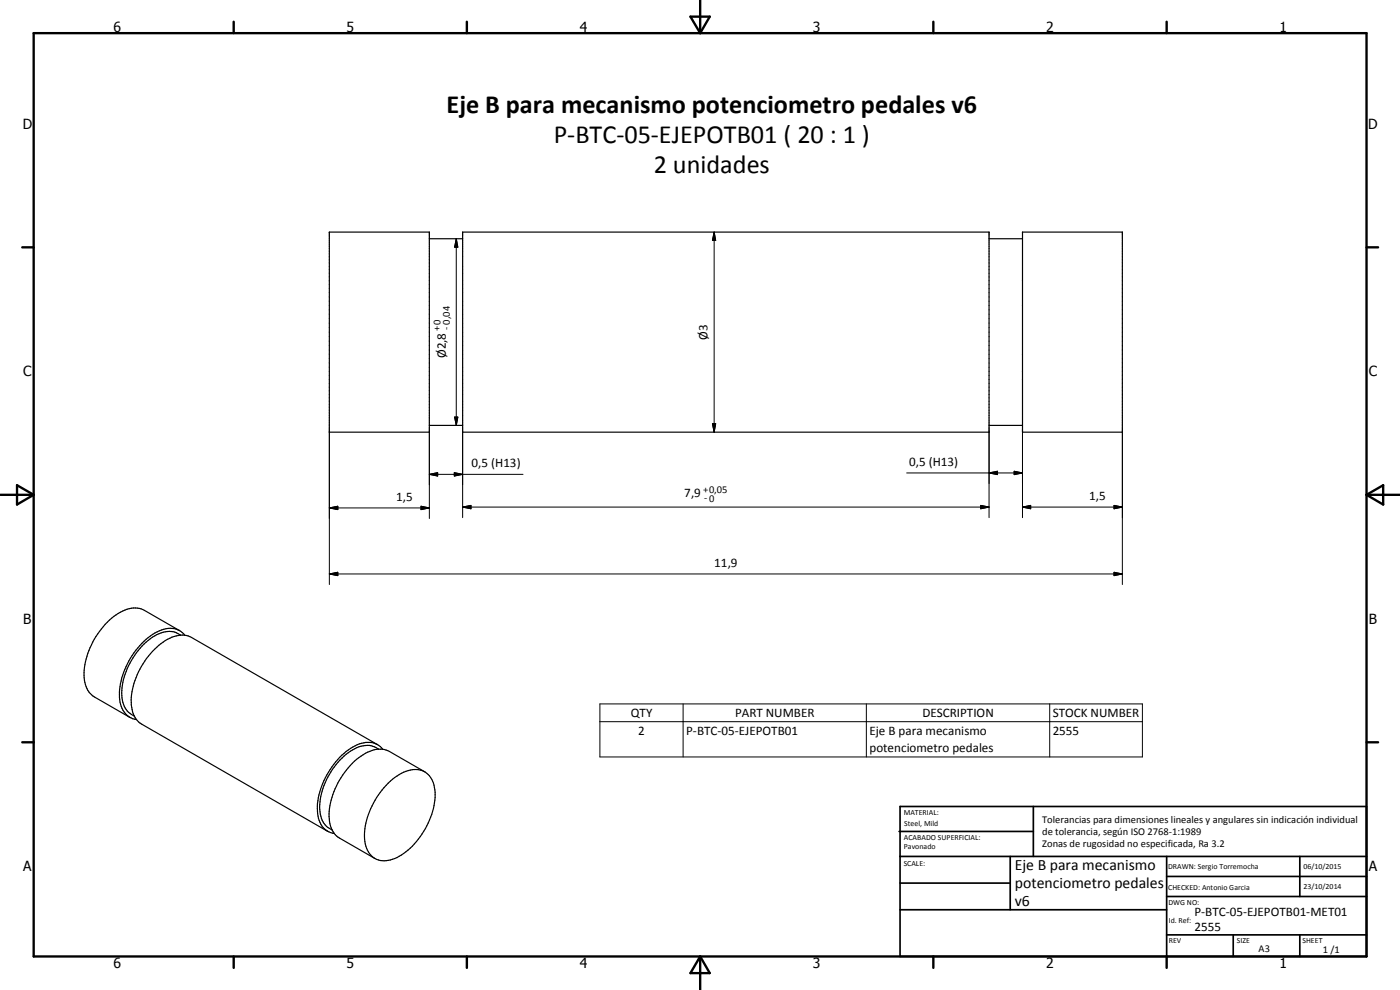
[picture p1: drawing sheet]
<svg xmlns="http://www.w3.org/2000/svg" width="420mm" height="297mm" viewBox="0 0 420 297" stroke-linecap="round" stroke-linejoin="round" font-family="sans-serif">
<g fill="none" stroke="#000" stroke-width=".35">
<path d="M98.8 69.6h30.1v60.1h-30.1zM128.9 71.6h9.9M138.8 69.6h158v60.1h-158zM296.8 71.6h10.1M306.9 69.6h29.9v60.1h-29.9zM128.9 127.6h9.9M296.8 127.6h10.1M53.9 189.2l-10.6-6.1a8 8 0 0 0-8.5 1.4 23.2 23.2 0 0 0-9.5 18.9 7.1 7.1 0 0 0 3.1 5.7l10.5 6.1M54.3 190.6a6.7 6.7 0 0 0-7.9 .2 21.4 21.4 0 0 0-9.8 18.6 6.4 6.4 0 0 0 3.7 5.4M55.5 190.6a6 6 0 0 0-7.7-1.3 22.7 22.7 0 0 0-12 19.9 6.5 6.5 0 0 0 5.1 6.7M113.3 223.4l-55.8-32.1a8.1 8.1 0 0 0-8.5 1.4 22.9 22.9 0 0 0-9.6 18.8 7.1 7.1 0 0 0 3.1 5.8l55.8 32.1M113.7 224.8a7.2 7.2 0 0 0-8.5 .6 21.2 21.2 0 0 0-9.2 18.2 6.3 6.3 0 0 0 3.7 5.4"/>
<path d="M114.9 224.8a5.8 5.8 0 0 0-7-1.6 22.1 22.1 0 0 0-11.7 13.6 13.5 13.5 0 0 0 .4 11 5.4 5.4 0 0 0 3.7 2.3M116.5 235a11.1 11.1 0 0 1 9.6-3.9 6.7 6.7 0 0 1 4.5 6.6 22.7 22.7 0 0 1-12.2 19.9 5.9 5.9 0 0 1-7.8-2 14.2 14.2 0 0 1 .3-12.1 25.2 25.2 0 0 1 5.6-8.5zM127.5 231.6l-10.6-6.1a7.6 7.6 0 0 0-7.9 .9 22.7 22.7 0 0 0-10.1 20 6.9 6.9 0 0 0 3 5.1l10.6 6.1"/>
</g>
<g fill="none" stroke="#000" stroke-width=".71">
<path d="M10.1 9.9h400v277.1h-400zM70.1 6.5v3.4M140.1 6.5v3.4M207.2 5h5.8l-2.9 4.9zM210.1 0v9.9M280.1 6.5v3.4M350.1 6.5v3.4M6.7 74.2h3.4M410.1 74.2h3.5M.1 148.5h10M5.1 145.6l5 2.9-5 2.9zM410.1 148.5h10"/>
<path d="M410.1 148.5l5-2.9v5.8zM6.7 222.7h3.4M410.1 222.7h3.5M70.1 287v3.4M140.1 287v3.4M210.1 287v10M210.1 287l2.9 5h-5.8zM280.1 287v3.4M350.1 287v3.4"/>
</g>
<g fill="none" stroke="#000" stroke-width=".51">
<path d="M269.8 249.5h40.3M270.1 242h140v45h-140zM270.1 257h140M303.2 257v16M310.1 242v15M350.1 257v30M390.1 257v12M270.1 265h33.1M270.1 273h80M350.1 269h60M350.1 263h60M350.1 280.5h60"/>
<path d="M370.1 280.5v6.5M390.1 280.5v6.5"/>
</g>
<g fill="none" stroke="#000" stroke-width=".3">
<path d="M136.9 71.6l.5 2.6h-1zM136.9 71.6v56M214.3 69.6l.5 2.5h-1zM214.3 69.6v60.1M98.8 129.7v45.7M128.9 129.7v25.9M136.4 125.1h1l-.5 2.5zM138.8 129.7v25.6M213.8 127.1h1l-.5 2.6zM296.8 129.7v25.6M306.9 129.7v25.6M336.8 129.7v45.7"/>
<path d="M98.8 152.4l2.6-.5v1zM98.8 152.4h30.1M126.4 151.9l2.5 .5-2.5 .5zM128.9 142.3l2.4-.5v1zM128.9 142.3h28.1M136.3 141.8l2.5 .5-2.5 .5zM138.8 152.1l2.5-.5v1.1zM138.8 152.1h158M272.1 141.9h34.8M294.3 151.6l2.5 .5-2.5 .6zM296.8 141.9l2.6-.5v1zM304.4 141.4l2.5 .5-2.5 .5z"/>
<path d="M306.9 152.1l2.4-.5v1.1zM306.9 152.1h29.9M334.3 151.6l2.5 .5-2.5 .6zM98.8 172.2l2.6-.5v1zM98.8 172.2h238M334.3 171.7l2.5 .5-2.5 .5zM180 211.2h162.8v15.9h-162.8zM180 216.5h162.8M205 211.2v15.9M260 211.2v15.9M315 211.2v15.9"/>
</g>
<g fill="#000">
<path d="M136.9 71.6l.5 2.6h-1zM214.3 69.6l.5 2.5h-1zM136.4 125.1h1l-.5 2.5zM213.8 127.1h1l-.5 2.6zM98.8 152.4l2.6-.5v1zM126.4 151.9l2.5 .5-2.5 .5zM128.9 142.3l2.4-.5v1zM136.3 141.8l2.5 .5-2.5 .5zM138.8 152.1l2.5-.5v1.1zM294.3 151.6l2.5 .5-2.5 .6zM296.8 141.9l2.6-.5v1zM304.4 141.4l2.5 .5-2.5 .5z"/>
<path d="M306.9 152.1l2.4-.5v1.1zM334.3 151.6l2.5 .5-2.5 .6zM98.8 172.2l2.6-.5v1zM334.3 171.7l2.5 .5-2.5 .5z"/>
</g>
<g font-size="7.9">
<text x="134" y="34">Eje B para mecanismo potenciometro pedales v6</text>
<text x="166.2" y="42.9">P-BTC-05-EJEPOTB01 ( 20 : 1 )</text>
<text x="196.2" y="51.9">2 unidades</text>
</g>
<g font-size="4.7">
<text x="304.6" y="261.1">Eje B para mecanismo</text>
<text x="304.6" y="266.5">potenciometro pedales</text>
<text x="304.6" y="271.9">v6</text>
</g>
<g font-size="4.2">
<text x="34" y="9.6">6</text>
<text x="104" y="9.6">5</text>
<text x="174" y="9.6">4</text>
<text x="244" y="9.6">3</text>
<text x="314" y="9.6">2</text>
<text x="384" y="9.6">1</text>
<text x="6.8" y="38.7">D</text>
<text x="410.6" y="38.7">D</text>
<text x="7" y="112.9">C</text>
<text x="410.8" y="112.9">C</text>
<text x="7" y="187.1">B</text>
<text x="410.8" y="187.1">B</text>
<text x="7" y="261.4">A</text>
<text x="410.8" y="261.4">A</text>
<text x="34" y="290.4">6</text>
<text x="104" y="290.4">5</text>
<text x="174" y="290.4">4</text>
<text x="244" y="290.4">3</text>
<text x="314" y="290.4">2</text>
<text x="384" y="290.4">1</text>
</g>
<g font-size="3.9">
<text x="212.3" y="102" transform="rotate(-90 212.3 102)">Ø3</text>
<text x="133.8" y="107.5" transform="rotate(-90 133.8 107.5)">Ø2,8</text>
<text x="141.6" y="140.2">0,5 (H13)</text>
<text x="272.9" y="139.7">0,5 (H13)</text>
<text x="205.3" y="149.2">7,9</text>
<text x="118.9" y="150.4">1,5</text>
<text x="326.8" y="150.1">1,5</text>
<text x="214.4" y="170.1">11,9</text>
<text x="189.3" y="215.1">QTY</text>
<text x="220.6" y="215.1">PART NUMBER</text>
<text x="276.8" y="215.1">DESCRIPTION</text>
<text x="315.9" y="215.1">STOCK NUMBER</text>
<text x="191.5" y="220.5">2</text>
<text x="205.9" y="220.5">P-BTC-05-EJEPOTB01</text>
<text x="260.9" y="220.5">Eje B para mecanismo</text>
<text x="315.9" y="220.5">2555</text>
<text x="260.9" y="225.8">potenciometro pedales</text>
<text x="358.5" y="275">P-BTC-05-EJEPOTB01-MET01</text>
<text x="358.5" y="279.4">2555</text>
</g>
<g font-size="3.1">
<text x="132.1" y="99.2" transform="rotate(-90 132.1 99.2)">+0</text>
<text x="134.9" y="98.9" transform="rotate(-90 134.9 98.9)">-0,04</text>
<text x="211" y="148">+0,05</text>
<text x="211.3" y="150.4">-0</text>
<text x="312.7" y="246.8">Tolerancias para dimensiones lineales y angulares sin indicación individual</text>
<text x="312.7" y="250.4">de tolerancia, según ISO 2768-1:1989</text>
<text x="312.7" y="254">Zonas de rugosidad no especificada, Ra 3.2</text>
<text x="377.7" y="285.6">A3</text>
<text x="397" y="285.9">1 /1</text>
</g>
<g font-size="2.4">
<text x="271.2" y="244.4">MATERIAL:</text>
<text x="271.3" y="252">ACABADO SUPERFICIAL:</text>
<text x="271.4" y="247.9">Steel, Mild</text>
<text x="271.3" y="254.6">Pavonado</text>
<text x="271.2" y="259.7">SCALE:</text>
<text x="350.6" y="260.8">DRAWN: Sergio Torremocha</text>
<text x="391.2" y="260.6">06/10/2015</text>
<text x="350.6" y="267">CHECKED: Antonio Garcia</text>
<text x="391.2" y="266.7">23/10/2014</text>
<text x="350.6" y="271.4">DWG NO:</text>
<text x="350.8" y="276.9">Id. Ref:</text>
<text x="350.8" y="282.8">REV</text>
<text x="371.2" y="282.9">SIZE</text>
<text x="390.9" y="282.9">SHEET</text>
</g>
</svg>
